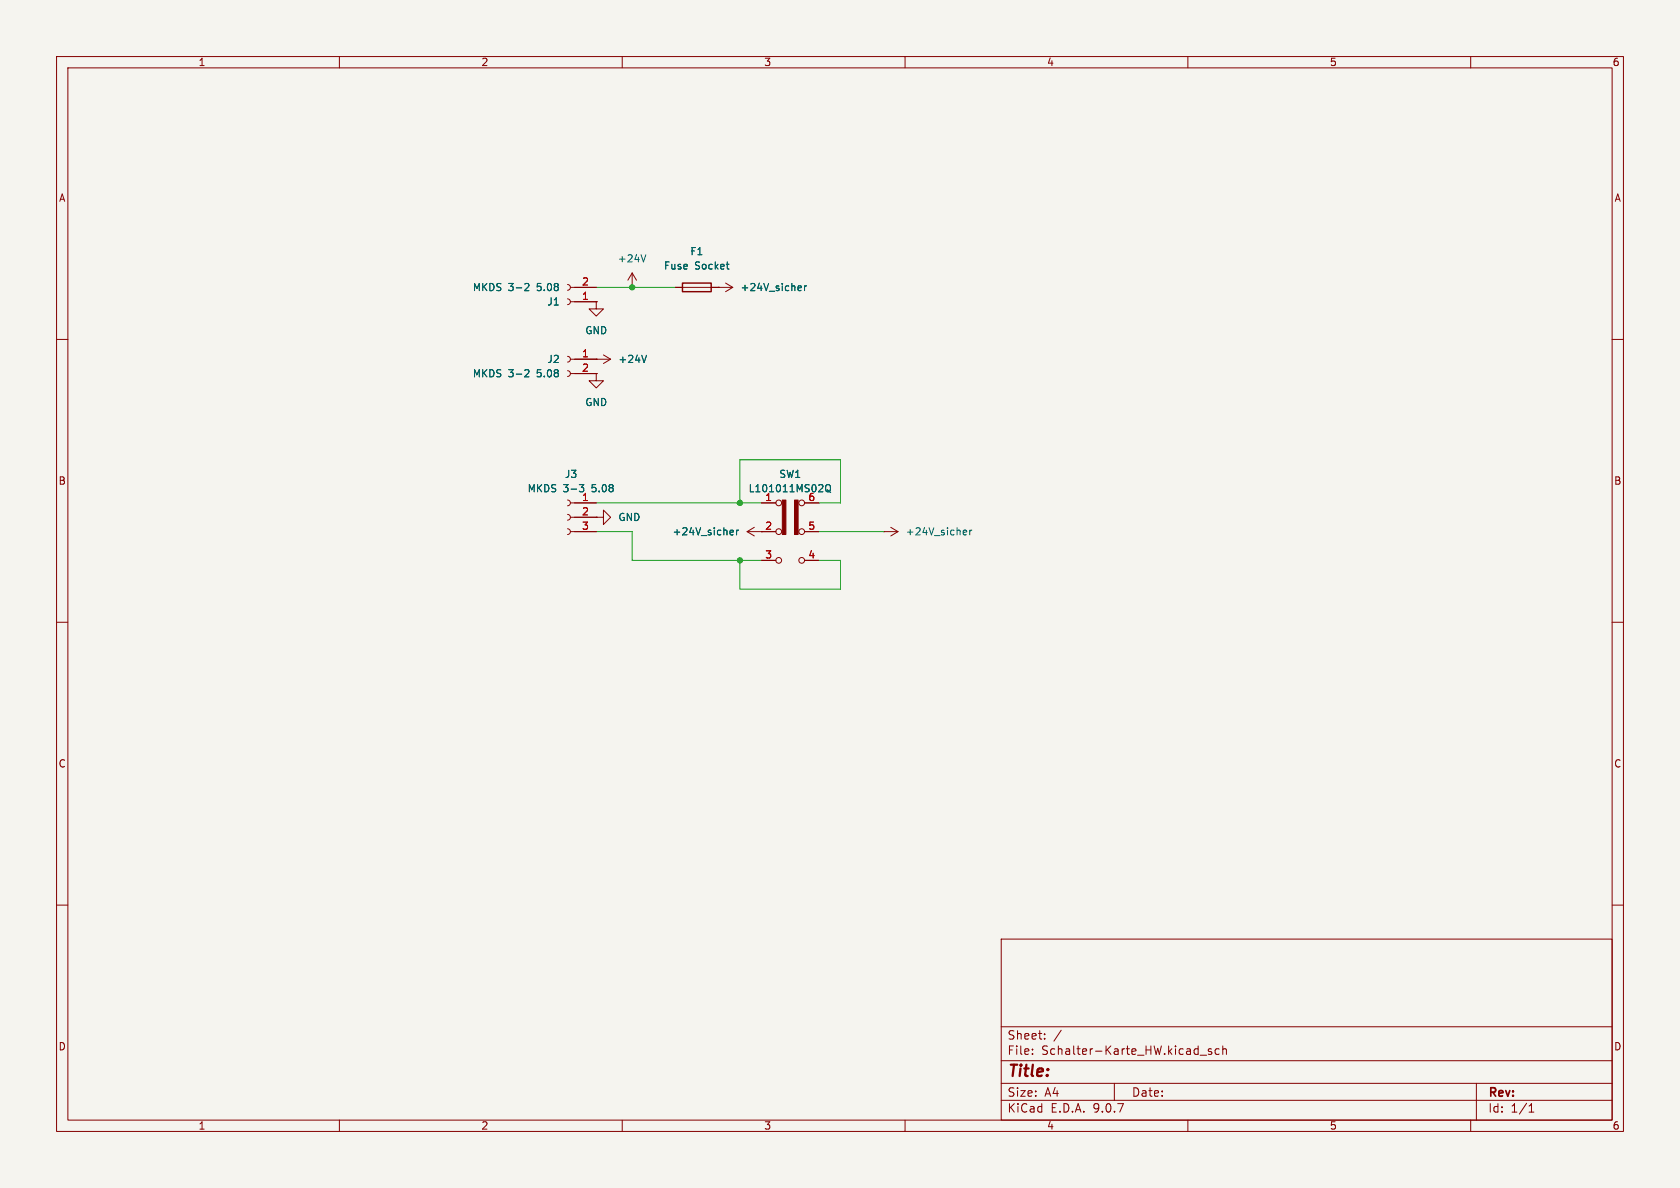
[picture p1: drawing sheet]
(kicad_sch
 (version 20250114)
 (generator "eeschema")
 (generator_version "9.0")
 (paper "A4")
 (lib_symbols
  (symbol "Connector:Conn_01x02_Socket"
   (pin_names
    (offset 1.016) (hide yes)) (exclude_from_sim no) (in_bom yes) (on_board yes)
   (property "Reference" "J" (at 0 2.54 0) (effects (font (size 1.27 1.27))))
   (property "Value" "Conn_01x02_Socket" (at 0 -5.08 0) (effects (font (size 1.27 1.27))))
   (property "Footprint" "" (at 0 0 0) (effects (font (size 1.27 1.27)) (hide yes)))
   (property "Datasheet" "~" (at 0 0 0) (effects (font (size 1.27 1.27)) (hide yes)))
   (property "Description" "Generic connector, single row, 01x02, script generated" (at 0 0 0) (effects (font (size 1.27 1.27)) (hide yes)))
   (property "ki_locked" "" (at 0 0 0) (effects (font (size 1.27 1.27))))
   (symbol "Conn_01x02_Socket_1_1"
    (polyline (pts (xy -1.27 0) (xy -0.508 0)) (stroke (width 0.1524) (type default)) (fill (type none)))
    (polyline (pts (xy -1.27 -2.54) (xy -0.508 -2.54)) (stroke (width 0.1524) (type default)) (fill (type none)))
    (arc (start 0 -0.508) (mid -0.5058 0) (end 0 0.508) (stroke (width 0.1524) (type default)) (fill (type none)))
    (arc (start 0 -3.048) (mid -0.5058 -2.54) (end 0 -2.032) (stroke (width 0.1524) (type default)) (fill (type none)))
    (pin passive line (at -5.08 0 0) (length 3.81) (name "Pin_1" (effects (font (size 1.27 1.27)))) (number "1" (effects (font (size 1.27 1.27)))))
    (pin passive line (at -5.08 -2.54 0) (length 3.81) (name "Pin_2" (effects (font (size 1.27 1.27)))) (number "2" (effects (font (size 1.27 1.27))))))
   (embedded_fonts no))
  (symbol "Connector:Conn_01x03_Socket"
   (pin_names
    (offset 1.016) (hide yes)) (exclude_from_sim no) (in_bom yes) (on_board yes)
   (property "Reference" "J" (at 0 5.08 0) (effects (font (size 1.27 1.27))))
   (property "Value" "Conn_01x03_Socket" (at 0 -5.08 0) (effects (font (size 1.27 1.27))))
   (property "Footprint" "" (at 0 0 0) (effects (font (size 1.27 1.27)) (hide yes)))
   (property "Datasheet" "~" (at 0 0 0) (effects (font (size 1.27 1.27)) (hide yes)))
   (property "Description" "Generic connector, single row, 01x03, script generated" (at 0 0 0) (effects (font (size 1.27 1.27)) (hide yes)))
   (property "ki_locked" "" (at 0 0 0) (effects (font (size 1.27 1.27))))
   (symbol "Conn_01x03_Socket_1_1"
    (polyline (pts (xy -1.27 2.54) (xy -0.508 2.54)) (stroke (width 0.1524) (type default)) (fill (type none)))
    (polyline (pts (xy -1.27 0) (xy -0.508 0)) (stroke (width 0.1524) (type default)) (fill (type none)))
    (polyline (pts (xy -1.27 -2.54) (xy -0.508 -2.54)) (stroke (width 0.1524) (type default)) (fill (type none)))
    (arc (start 0 2.032) (mid -0.5058 2.54) (end 0 3.048) (stroke (width 0.1524) (type default)) (fill (type none)))
    (arc (start 0 -0.508) (mid -0.5058 0) (end 0 0.508) (stroke (width 0.1524) (type default)) (fill (type none)))
    (arc (start 0 -3.048) (mid -0.5058 -2.54) (end 0 -2.032) (stroke (width 0.1524) (type default)) (fill (type none)))
    (pin passive line (at -5.08 2.54 0) (length 3.81) (name "Pin_1" (effects (font (size 1.27 1.27)))) (number "1" (effects (font (size 1.27 1.27)))))
    (pin passive line (at -5.08 0 0) (length 3.81) (name "Pin_2" (effects (font (size 1.27 1.27)))) (number "2" (effects (font (size 1.27 1.27)))))
    (pin passive line (at -5.08 -2.54 0) (length 3.81) (name "Pin_3" (effects (font (size 1.27 1.27)))) (number "3" (effects (font (size 1.27 1.27))))))
   (embedded_fonts no))
  (symbol "Device:Fuse"
   (pin_numbers (hide yes))
   (pin_names
    (offset 0)) (exclude_from_sim no) (in_bom yes) (on_board yes)
   (property "Reference" "F" (at 2.032 0 90) (effects (font (size 1.27 1.27))))
   (property "Value" "Fuse" (at -1.905 0 90) (effects (font (size 1.27 1.27))))
   (property "Footprint" "" (at -1.778 0 90) (effects (font (size 1.27 1.27)) (hide yes)))
   (property "Datasheet" "~" (at 0 0 0) (effects (font (size 1.27 1.27)) (hide yes)))
   (property "Description" "Fuse" (at 0 0 0) (effects (font (size 1.27 1.27)) (hide yes)))
   (symbol "Fuse_0_1"
    (rectangle (start -0.762 -2.54) (end 0.762 2.54) (stroke (width 0.254) (type default)) (fill (type none)))
    (polyline (pts (xy 0 2.54) (xy 0 -2.54)) (stroke (width 0) (type default)) (fill (type none))))
   (symbol "Fuse_1_1"
    (pin passive line (at 0 3.81 270) (length 1.27) (name "~" (effects (font (size 1.27 1.27)))) (number "1" (effects (font (size 1.27 1.27)))))
    (pin passive line (at 0 -3.81 90) (length 1.27) (name "~" (effects (font (size 1.27 1.27)))) (number "2" (effects (font (size 1.27 1.27))))))
   (embedded_fonts no))
  (symbol "Switch:SW_Slide_DPDT"
   (pin_names
    (offset 0) (hide yes)) (exclude_from_sim no) (in_bom yes) (on_board yes)
   (property "Reference" "SW" (at 0 6.858 0) (effects (font (size 1.27 1.27))))
   (property "Value" "SW_Slide_DPDT" (at 0 -8.128 0) (effects (font (size 1.27 1.27))))
   (property "Footprint" "" (at 13.97 5.08 0) (effects (font (size 1.27 1.27)) (hide yes)))
   (property "Datasheet" "~" (at 0 0 0) (effects (font (size 1.27 1.27)) (hide yes)))
   (property "Description" "Slide Switch, dual pole double throw" (at 0 0 0) (effects (font (size 1.27 1.27)) (hide yes)))
   (symbol "SW_Slide_DPDT_0_0"
    (circle (center -2.032 5.08) (radius 0.508) (stroke (width 0) (type default)) (fill (type none)))
    (circle (center -2.032 -5.08) (radius 0.508) (stroke (width 0) (type default)) (fill (type none)))
    (circle (center 2.032 0) (radius 0.508) (stroke (width 0) (type default)) (fill (type none)))
    (circle (center 2.032 -5.08) (radius 0.508) (stroke (width 0) (type default)) (fill (type none))))
   (symbol "SW_Slide_DPDT_0_1"
    (circle (center -2.032 0) (radius 0.508) (stroke (width 0) (type default)) (fill (type none)))
    (circle (center 2.032 5.08) (radius 0.508) (stroke (width 0) (type default)) (fill (type none))))
   (symbol "SW_Slide_DPDT_1_1"
    (rectangle (start -1.397 5.588) (end -0.762 -0.508) (stroke (width 0) (type default)) (fill (type outline)))
    (rectangle (start 0.762 5.588) (end 1.397 -0.508) (stroke (width 0) (type default)) (fill (type outline)))
    (pin passive line (at -5.08 5.08 0) (length 2.54) (name "A" (effects (font (size 1.27 1.27)))) (number "1" (effects (font (size 1.27 1.27)))))
    (pin passive line (at -5.08 0 0) (length 2.54) (name "B" (effects (font (size 1.27 1.27)))) (number "2" (effects (font (size 1.27 1.27)))))
    (pin passive line (at -5.08 -5.08 0) (length 2.54) (name "C" (effects (font (size 1.27 1.27)))) (number "3" (effects (font (size 1.27 1.27)))))
    (pin passive line (at 5.08 5.08 180) (length 2.54) (name "C" (effects (font (size 1.27 1.27)))) (number "6" (effects (font (size 1.27 1.27)))))
    (pin passive line (at 5.08 0 180) (length 2.54) (name "B" (effects (font (size 1.27 1.27)))) (number "5" (effects (font (size 1.27 1.27)))))
    (pin passive line (at 5.08 -5.08 180) (length 2.54) (name "A" (effects (font (size 1.27 1.27)))) (number "4" (effects (font (size 1.27 1.27))))))
   (embedded_fonts no))
  (symbol "power:+24V"
   (power)
   (pin_numbers (hide yes))
   (pin_names
    (offset 0) (hide yes)) (exclude_from_sim no) (in_bom yes) (on_board yes)
   (property "Reference" "#PWR" (at 0 -3.81 0) (effects (font (size 1.27 1.27)) (hide yes)))
   (property "Value" "+24V" (at 0 3.556 0) (effects (font (size 1.27 1.27))))
   (property "Footprint" "" (at 0 0 0) (effects (font (size 1.27 1.27)) (hide yes)))
   (property "Datasheet" "" (at 0 0 0) (effects (font (size 1.27 1.27)) (hide yes)))
   (property "Description" "Power symbol creates a global label with name \"+24V\"" (at 0 0 0) (effects (font (size 1.27 1.27)) (hide yes)))
   (symbol "+24V_0_1"
    (polyline (pts (xy -0.762 1.27) (xy 0 2.54)) (stroke (width 0) (type default)) (fill (type none)))
    (polyline (pts (xy 0 2.54) (xy 0.762 1.27)) (stroke (width 0) (type default)) (fill (type none)))
    (polyline (pts (xy 0 0) (xy 0 2.54)) (stroke (width 0) (type default)) (fill (type none))))
   (symbol "+24V_1_1"
    (pin power_in line (at 0 0 90) (length 0) (name "~" (effects (font (size 1.27 1.27)))) (number "1" (effects (font (size 1.27 1.27))))))
   (embedded_fonts no))
  (symbol "power:GND"
   (power)
   (pin_numbers (hide yes))
   (pin_names
    (offset 0) (hide yes)) (exclude_from_sim no) (in_bom yes) (on_board yes)
   (property "Reference" "#PWR" (at 0 -6.35 0) (effects (font (size 1.27 1.27)) (hide yes)))
   (property "Value" "GND" (at 0 -3.81 0) (effects (font (size 1.27 1.27))))
   (property "Footprint" "" (at 0 0 0) (effects (font (size 1.27 1.27)) (hide yes)))
   (property "Datasheet" "" (at 0 0 0) (effects (font (size 1.27 1.27)) (hide yes)))
   (property "Description" "Power symbol creates a global label with name \"GND\" , ground" (at 0 0 0) (effects (font (size 1.27 1.27)) (hide yes)))
   (symbol "GND_0_1"
    (polyline (pts (xy 0 0) (xy 0 -1.27) (xy 1.27 -1.27) (xy 0 -2.54) (xy -1.27 -1.27) (xy 0 -1.27)) (stroke (width 0) (type default)) (fill (type none))))
   (symbol "GND_1_1"
    (pin power_in line (at 0 0 270) (length 0) (name "~" (effects (font (size 1.27 1.27)))) (number "1" (effects (font (size 1.27 1.27))))))
   (embedded_fonts no)))
 (junction
  (at 130.81 88.9)
  (diameter 0)
  (color 0 0 0 0))
 (junction
  (at 130.81 99.06)
  (diameter 0)
  (color 0 0 0 0))
 (junction
  (at 111.76 50.8)
  (diameter 0)
  (color 0 0 0 0))
 (wire
  (pts (xy 111.76 50.8) (xy 119.38 50.8))
  (stroke (width 0) (type default)))
 (wire
  (pts (xy 130.81 99.06) (xy 134.62 99.06))
  (stroke (width 0) (type default)))
 (wire
  (pts (xy 105.41 93.98) (xy 111.76 93.98))
  (stroke (width 0) (type default)))
 (wire
  (pts (xy 156.21 93.98) (xy 144.78 93.98))
  (stroke (width 0) (type default)))
 (wire
  (pts (xy 144.78 88.9) (xy 148.59 88.9))
  (stroke (width 0) (type default)))
 (wire
  (pts (xy 105.41 88.9) (xy 130.81 88.9))
  (stroke (width 0) (type default)))
 (wire
  (pts (xy 148.59 81.28) (xy 130.81 81.28))
  (stroke (width 0) (type default)))
 (wire
  (pts (xy 111.76 99.06) (xy 130.81 99.06))
  (stroke (width 0) (type default)))
 (wire
  (pts (xy 130.81 81.28) (xy 130.81 88.9))
  (stroke (width 0) (type default)))
 (wire
  (pts (xy 148.59 104.14) (xy 130.81 104.14))
  (stroke (width 0) (type default)))
 (wire
  (pts (xy 148.59 99.06) (xy 148.59 104.14))
  (stroke (width 0) (type default)))
 (wire
  (pts (xy 148.59 88.9) (xy 148.59 81.28))
  (stroke (width 0) (type default)))
 (wire
  (pts (xy 111.76 50.8) (xy 105.41 50.8))
  (stroke (width 0) (type default)))
 (wire
  (pts (xy 111.76 93.98) (xy 111.76 99.06))
  (stroke (width 0) (type default)))
 (wire
  (pts (xy 130.81 104.14) (xy 130.81 99.06))
  (stroke (width 0) (type default)))
 (wire
  (pts (xy 130.81 88.9) (xy 134.62 88.9))
  (stroke (width 0) (type default)))
 (wire
  (pts (xy 144.78 99.06) (xy 148.59 99.06))
  (stroke (width 0) (type default)))
 (symbol
  (lib_id "power:+24V")
  (at 127 50.8 270)
  (mirror x)
  (unit 1)
  (exclude_from_sim no)
  (in_bom yes)
  (on_board yes)
  (dnp no)
  (fields_autoplaced yes)
  (property "Reference" "#PWR011" (at 123.19 50.8 0) (effects (font (size 1.27 1.27)) (hide yes)))
  (property "Value" "+24V_sicher" (at 130.81 50.7999 90) (effects (font (size 1.27 1.27)) (justify left)))
  (property "Footprint" "" (at 127 50.8 0) (effects (font (size 1.27 1.27)) (hide yes)))
  (property "Datasheet" "" (at 127 50.8 0) (effects (font (size 1.27 1.27)) (hide yes)))
  (property "Description" "Power symbol creates a global label with name \"+24V\"" (at 127 50.8 0) (effects (font (size 1.27 1.27)) (hide yes)))
  (pin "1"))
 (symbol
  (lib_id "Connector:Conn_01x02_Socket")
  (at 100.33 53.34 180)
  (unit 1)
  (exclude_from_sim no)
  (in_bom yes)
  (on_board yes)
  (dnp no)
  (property "Reference" "J1" (at 99.06 53.3401 0) (effects (font (size 1.27 1.27)) (justify left)))
  (property "Value" "MKDS 3-2 5.08" (at 99.06 50.8001 0) (effects (font (size 1.27 1.27)) (justify left)))
  (property "Footprint" "_PS_LIB_CON:MKDS_3_2_508" (at 100.33 53.34 0) (effects (font (size 1.27 1.27)) (hide yes)))
  (property "Datasheet" "~" (at 100.33 53.34 0) (effects (font (size 1.27 1.27)) (hide yes)))
  (property "Description" "Generic connector, single row, 01x02, script generated" (at 100.33 53.34 0) (effects (font (size 1.27 1.27)) (hide yes)))
  (pin "1")
  (pin "2"))
 (symbol
  (lib_id "power:GND")
  (at 105.41 66.04 0)
  (mirror y)
  (unit 1)
  (exclude_from_sim no)
  (in_bom yes)
  (on_board yes)
  (dnp no)
  (fields_autoplaced yes)
  (property "Reference" "#PWR014" (at 105.41 72.39 0) (effects (font (size 1.27 1.27)) (hide yes)))
  (property "Value" "GND" (at 105.41 71.12 0) (effects (font (size 1.27 1.27))))
  (property "Footprint" "" (at 105.41 66.04 0) (effects (font (size 1.27 1.27)) (hide yes)))
  (property "Datasheet" "" (at 105.41 66.04 0) (effects (font (size 1.27 1.27)) (hide yes)))
  (property "Description" "Power symbol creates a global label with name \"GND\" , ground" (at 105.41 66.04 0) (effects (font (size 1.27 1.27)) (hide yes)))
  (pin "1"))
 (symbol
  (lib_id "Device:Fuse")
  (at 123.19 50.8 270)
  (mirror x)
  (unit 1)
  (exclude_from_sim no)
  (in_bom yes)
  (on_board yes)
  (dnp no)
  (fields_autoplaced yes)
  (property "Reference" "F1" (at 123.19 44.45 90) (effects (font (size 1.27 1.27))))
  (property "Value" "Fuse Socket" (at 123.19 46.99 90) (effects (font (size 1.27 1.27))))
  (property "Footprint" "_PS_LIB_CON:Fuse Holder Littelfuse ATOF 287" (at 123.19 52.578 90) (effects (font (size 1.27 1.27)) (hide yes)))
  (property "Datasheet" "~" (at 123.19 50.8 0) (effects (font (size 1.27 1.27)) (hide yes)))
  (property "Description" "Fuse" (at 123.19 50.8 0) (effects (font (size 1.27 1.27)) (hide yes)))
  (pin "2")
  (pin "1"))
 (symbol
  (lib_id "Connector:Conn_01x02_Socket")
  (at 100.33 63.5 0)
  (mirror y)
  (unit 1)
  (exclude_from_sim no)
  (in_bom yes)
  (on_board yes)
  (dnp no)
  (property "Reference" "J2" (at 99.06 63.4999 0) (effects (font (size 1.27 1.27)) (justify left)))
  (property "Value" "MKDS 3-2 5.08" (at 99.06 66.0399 0) (effects (font (size 1.27 1.27)) (justify left)))
  (property "Footprint" "_PS_LIB_CON:MKDS_3_2_508" (at 100.33 63.5 0) (effects (font (size 1.27 1.27)) (hide yes)))
  (property "Datasheet" "~" (at 100.33 63.5 0) (effects (font (size 1.27 1.27)) (hide yes)))
  (property "Description" "Generic connector, single row, 01x02, script generated" (at 100.33 63.5 0) (effects (font (size 1.27 1.27)) (hide yes)))
  (pin "1")
  (pin "2"))
 (symbol
  (lib_id "power:GND")
  (at 105.41 53.34 0)
  (mirror y)
  (unit 1)
  (exclude_from_sim no)
  (in_bom yes)
  (on_board yes)
  (dnp no)
  (fields_autoplaced yes)
  (property "Reference" "#PWR012" (at 105.41 59.69 0) (effects (font (size 1.27 1.27)) (hide yes)))
  (property "Value" "GND" (at 105.41 58.42 0) (effects (font (size 1.27 1.27))))
  (property "Footprint" "" (at 105.41 53.34 0) (effects (font (size 1.27 1.27)) (hide yes)))
  (property "Datasheet" "" (at 105.41 53.34 0) (effects (font (size 1.27 1.27)) (hide yes)))
  (property "Description" "Power symbol creates a global label with name \"GND\" , ground" (at 105.41 53.34 0) (effects (font (size 1.27 1.27)) (hide yes)))
  (pin "1"))
 (symbol
  (lib_id "power:GND")
  (at 105.41 91.44 90)
  (mirror x)
  (unit 1)
  (exclude_from_sim no)
  (in_bom yes)
  (on_board yes)
  (dnp no)
  (fields_autoplaced yes)
  (property "Reference" "#PWR01" (at 111.76 91.44 0) (effects (font (size 1.27 1.27)) (hide yes)))
  (property "Value" "GND" (at 109.22 91.4399 90) (effects (font (size 1.27 1.27)) (justify right)))
  (property "Footprint" "" (at 105.41 91.44 0) (effects (font (size 1.27 1.27)) (hide yes)))
  (property "Datasheet" "" (at 105.41 91.44 0) (effects (font (size 1.27 1.27)) (hide yes)))
  (property "Description" "Power symbol creates a global label with name \"GND\" , ground" (at 105.41 91.44 0) (effects (font (size 1.27 1.27)) (hide yes)))
  (pin "1"))
 (symbol
  (lib_id "Switch:SW_Slide_DPDT")
  (at 139.7 93.98 0)
  (unit 1)
  (exclude_from_sim no)
  (in_bom yes)
  (on_board yes)
  (dnp no)
  (fields_autoplaced yes)
  (property "Reference" "SW1" (at 139.7 83.82 0) (effects (font (size 1.27 1.27))))
  (property "Value" "L101011MS02Q" (at 139.7 86.36 0) (effects (font (size 1.27 1.27))))
  (property "Footprint" "_PS_LIB_MECH:L10101_Schiebeschalter" (at 153.67 88.9 0) (effects (font (size 1.27 1.27)) (hide yes)))
  (property "Datasheet" "https://www.ckswitches.com/media/1423/l.pdf" (at 139.7 93.98 0) (effects (font (size 1.27 1.27)) (hide yes)))
  (property "Description" "Slide Switch, dual pole double throw" (at 139.7 93.98 0) (effects (font (size 1.27 1.27)) (hide yes)))
  (pin "5")
  (pin "6")
  (pin "4")
  (pin "1")
  (pin "3")
  (pin "2"))
 (symbol
  (lib_id "Connector:Conn_01x03_Socket")
  (at 100.33 91.44 0)
  (mirror y)
  (unit 1)
  (exclude_from_sim no)
  (in_bom yes)
  (on_board yes)
  (dnp no)
  (fields_autoplaced yes)
  (property "Reference" "J3" (at 100.965 83.82 0) (effects (font (size 1.27 1.27))))
  (property "Value" "MKDS 3-3 5.08" (at 100.965 86.36 0) (effects (font (size 1.27 1.27))))
  (property "Footprint" "_PS_LIB_CON:MKDS_3_3_508" (at 100.33 91.44 0) (effects (font (size 1.27 1.27)) (hide yes)))
  (property "Datasheet" "~" (at 100.33 91.44 0) (effects (font (size 1.27 1.27)) (hide yes)))
  (property "Description" "Generic connector, single row, 01x03, script generated" (at 100.33 91.44 0) (effects (font (size 1.27 1.27)) (hide yes)))
  (pin "3")
  (pin "1")
  (pin "2"))
 (symbol
  (lib_id "power:+24V")
  (at 156.21 93.98 270)
  (unit 1)
  (exclude_from_sim no)
  (in_bom yes)
  (on_board yes)
  (dnp no)
  (fields_autoplaced yes)
  (property "Reference" "#PWR015" (at 152.4 93.98 0) (effects (font (size 1.27 1.27)) (hide yes)))
  (property "Value" "+24V_sicher" (at 160.02 93.9799 90) (effects (font (size 1.27 1.27)) (justify left)))
  (property "Footprint" "" (at 156.21 93.98 0) (effects (font (size 1.27 1.27)) (hide yes)))
  (property "Datasheet" "" (at 156.21 93.98 0) (effects (font (size 1.27 1.27)) (hide yes)))
  (property "Description" "Power symbol creates a global label with name \"+24V\"" (at 156.21 93.98 0) (effects (font (size 1.27 1.27)) (hide yes)))
  (pin "1"))
 (symbol
  (lib_id "power:+24V")
  (at 111.76 50.8 0)
  (mirror y)
  (unit 1)
  (exclude_from_sim no)
  (in_bom yes)
  (on_board yes)
  (dnp no)
  (fields_autoplaced yes)
  (property "Reference" "#PWR010" (at 111.76 54.61 0) (effects (font (size 1.27 1.27)) (hide yes)))
  (property "Value" "+24V" (at 111.76 45.72 0) (effects (font (size 1.27 1.27))))
  (property "Footprint" "" (at 111.76 50.8 0) (effects (font (size 1.27 1.27)) (hide yes)))
  (property "Datasheet" "" (at 111.76 50.8 0) (effects (font (size 1.27 1.27)) (hide yes)))
  (property "Description" "Power symbol creates a global label with name \"+24V\"" (at 111.76 50.8 0) (effects (font (size 1.27 1.27)) (hide yes)))
  (pin "1"))
 (symbol
  (lib_id "power:+24V")
  (at 105.41 63.5 270)
  (mirror x)
  (unit 1)
  (exclude_from_sim no)
  (in_bom yes)
  (on_board yes)
  (dnp no)
  (fields_autoplaced yes)
  (property "Reference" "#PWR013" (at 101.6 63.5 0) (effects (font (size 1.27 1.27)) (hide yes)))
  (property "Value" "+24V" (at 109.22 63.4999 90) (effects (font (size 1.27 1.27)) (justify left)))
  (property "Footprint" "" (at 105.41 63.5 0) (effects (font (size 1.27 1.27)) (hide yes)))
  (property "Datasheet" "" (at 105.41 63.5 0) (effects (font (size 1.27 1.27)) (hide yes)))
  (property "Description" "Power symbol creates a global label with name \"+24V\"" (at 105.41 63.5 0) (effects (font (size 1.27 1.27)) (hide yes)))
  (pin "1"))
 (symbol
  (lib_id "power:+24V")
  (at 134.62 93.98 90)
  (unit 1)
  (exclude_from_sim no)
  (in_bom yes)
  (on_board yes)
  (dnp no)
  (fields_autoplaced yes)
  (property "Reference" "#PWR020" (at 138.43 93.98 0) (effects (font (size 1.27 1.27)) (hide yes)))
  (property "Value" "+24V_sicher" (at 130.81 93.9799 90) (effects (font (size 1.27 1.27)) (justify left)))
  (property "Footprint" "" (at 134.62 93.98 0) (effects (font (size 1.27 1.27)) (hide yes)))
  (property "Datasheet" "" (at 134.62 93.98 0) (effects (font (size 1.27 1.27)) (hide yes)))
  (property "Description" "Power symbol creates a global label with name \"+24V\"" (at 134.62 93.98 0) (effects (font (size 1.27 1.27)) (hide yes)))
  (pin "1"))
 (sheet_instances
  (path ""
   (page "1")))
 (embedded_fonts no))
